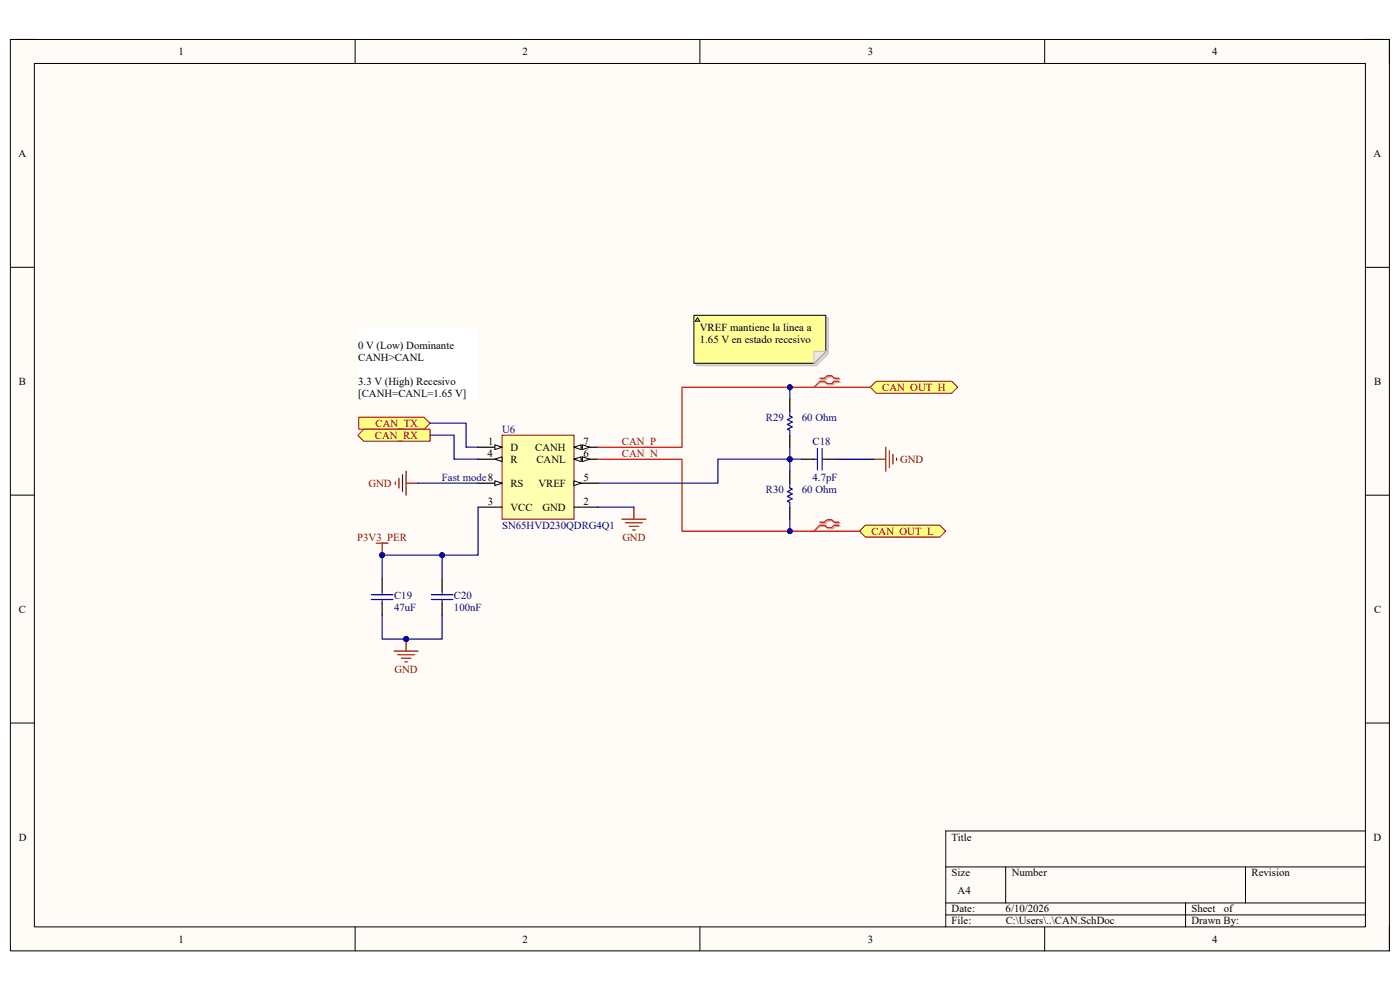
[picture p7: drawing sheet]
<svg xmlns="http://www.w3.org/2000/svg" width="297mm" height="210mm" viewBox="0 0 297 210" stroke-linecap="round" stroke-linejoin="round" font-family="sans-serif">
<path d="M2.2 8.4h292.6v193.3h-292.6z" fill-rule="evenodd" fill="#fffcf8"/>
<path d="M2.2 8.4h292.6v193.3h-292.6z" fill="none" stroke="#000" stroke-width=".21"/>
<path d="M7.3 13.5h282.4v183.1h-282.4z" fill-rule="evenodd" fill="#fffcf8"/>
<g fill="none" stroke="#000" stroke-width=".21">
<path d="M2.2 8.4h5.1M7.3 13.5h282.4v183.1h-282.4zM75.3 8.4v5.1M148.5 8.4v5.1M221.6 8.4v5.1M289.7 8.4h5.1v5.1M2.2 56.7h5.1M289.7 56.7h5.1M2.2 105h5.1M289.7 105.1h5.1M2.2 153.4h5.1M289.7 153.4h5.1"/>
<path d="M289.7 176.3h-89.1v20.3M75.3 196.6v5.1M148.5 196.6v5.1M200.6 183.9h89.1M200.6 191.5h89.1M200.6 194.1h89.1M213.4 183.9v7.6M221.6 196.6v5.1M251.5 191.5v5.1M264.2 183.9v7.6M294.8 196.6v5.1"/>
</g>
<path d="M106.5 92.3h15.3v17.8h-15.3z" fill-rule="evenodd" fill="#ffffb0"/>
<path d="M106.5 92.3h15.3v17.8h-15.3z" fill="none" stroke="#800000" stroke-width=".21"/>
<path d="M101.4 94.9h5.1" fill="none" stroke="#000" stroke-width=".25"/>
<path d="M105 94.4l1.5 .5-1.5 .5z" fill="#f8fcff"/>
<path d="M105 94.4l1.5 .5-1.5 .5z" fill="none" stroke="#000" stroke-width=".21"/>
<path d="M101.4 97.4h5.1M101.4 107.6h5.1M121.8 107.6h5.1" fill="none" stroke="#000" stroke-width=".25"/>
<path d="M105 97.4l1.5-.5v1z" fill="#f8fcff"/>
<path d="M105 97.4l1.5-.5v1z" fill="none" stroke="#000" stroke-width=".21"/>
<path d="M121.8 102.5h5.1" fill="none" stroke="#000" stroke-width=".25"/>
<path d="M121.8 102l1.5 .5-1.5 .5z" fill="#f8fcff"/>
<path d="M121.8 102l1.5 .5-1.5 .5z" fill="none" stroke="#000" stroke-width=".21"/>
<path d="M121.8 97.4h5.1" fill="none" stroke="#000" stroke-width=".25"/>
<path d="M121.8 97.4l1.5-.5v1z" fill="#f8fcff"/>
<path d="M121.8 97.4l1.5-.5v1z" fill="none" stroke="#000" stroke-width=".21"/>
<path d="M123.5 96.9l1.6 .5-1.6 .5z" fill="#f8fcff"/>
<path d="M123.5 96.9l1.6 .5-1.6 .5z" fill="none" stroke="#000" stroke-width=".21"/>
<path d="M121.8 94.9h5.1" fill="none" stroke="#000" stroke-width=".25"/>
<path d="M121.8 94.9l1.5-.5v1z" fill="#f8fcff"/>
<path d="M121.8 94.9l1.5-.5v1z" fill="none" stroke="#000" stroke-width=".21"/>
<path d="M123.5 94.4l1.6 .5-1.6 .5z" fill="#f8fcff"/>
<path d="M123.5 94.4l1.6 .5-1.6 .5z" fill="none" stroke="#000" stroke-width=".21"/>
<path d="M101.4 102.5h5.1" fill="none" stroke="#000" stroke-width=".25"/>
<path d="M105 102l1.5 .5-1.5 .5z" fill="#f8fcff"/>
<path d="M105 102l1.5 .5-1.5 .5z" fill="none" stroke="#000" stroke-width=".21"/>
<path d="M167.6 84.7v2.5M167.6 92.3v2.6M170.1 97.4h2.6M175.2 97.4h2.5" fill="none" stroke="#000" stroke-width=".25"/>
<path d="M167.6 87.2v1.1l.5 .2-1 .5 1 .5-1 .5 1 .5-1 .6 .5 .2v1M172.7 97.4h.7M173.4 95.1v4.6M174.4 97.4h.8M174.4 95.1v4.6" fill="none" stroke="#00f" stroke-width=".25"/>
<g fill="none" stroke="#800000" stroke-width=".25">
<path d="M185.4 97.4h2.5M187.9 94.9v5.1M188.7 95.6v3.6M189.4 96.4v2M190.2 97.2v.5M131.9 110.1h5.1M132.7 110.9h3.6M133.5 111.7h2M134.2 112.4h.5M134.5 107.6v2.5M83.6 138.1h5.1M84.4 138.9h3.5"/>
<path d="M85.1 139.6h2.1M86.2 135.6v2.5M85.9 140.4h.5"/>
</g>
<circle cx="86.2" cy="135.6" r=".51" fill="#000080"/>
<circle cx="86.2" cy="135.6" r=".51" fill="none" stroke="#000080" stroke-width=".21"/>
<path d="M79.8 115.2h2.5M81.1 115.2v2.6" fill="none" stroke="#800000" stroke-width=".25"/>
<circle cx="81.1" cy="117.8" r=".51" fill="#000080"/>
<circle cx="81.1" cy="117.8" r=".51" fill="none" stroke="#000080" stroke-width=".21"/>
<path d="M185.9 80.9h16l1.3 1.2-1.3 1.3h-16l-1.3-1.3z" fill-rule="evenodd" fill="#ffff80"/>
<path d="M185.9 80.9h16l1.3 1.2-1.3 1.3h-16l-1.3-1.3z" fill="none" stroke="#800000" stroke-width=".21"/>
<path d="M183.6 111.4h15.8l1.2 1.3-1.2 1.3h-15.8l-1.3-1.3z" fill-rule="evenodd" fill="#ffff80"/>
<path d="M183.6 111.4h15.8l1.2 1.3-1.2 1.3h-15.8l-1.3-1.3z" fill="none" stroke="#800000" stroke-width=".21"/>
<path d="M76.1 88.5h13.9l1.2 1.3-1.2 1.3h-13.9z" fill-rule="evenodd" fill="#ffff80"/>
<path d="M76.1 88.5h13.9l1.2 1.3-1.2 1.3h-13.9z" fill="none" stroke="#800000" stroke-width=".21"/>
<path d="M75.9 92.3l1.3-1.2h14v2.5h-14z" fill-rule="evenodd" fill="#ffff80"/>
<path d="M75.9 92.3l1.3-1.2h14v2.5h-14z" fill="none" stroke="#800000" stroke-width=".21"/>
<path d="M86.2 100v5M83.9 102.2v.6M84.6 101.5v2M85.4 100.7v3.6M86.2 102.5h2.5" fill="none" stroke="#800000" stroke-width=".25"/>
<path d="M174.2 111h1l.5-.5h1l.5 .5h1.1M174.2 111.7h1l.5 .5h1l.5-.5h1.1" fill="none" stroke="#d0a19e" stroke-width=".25"/>
<path d="M174.2 111.7l-1.5 1" fill="none" stroke="#d0a19e" stroke-width=".21"/>
<path d="M173.9 110.8h1l.6-.5h1l.5 .5h1M173.9 111.4h1l.6 .5h1l.5-.5h1" fill="none" stroke="#f00" stroke-width=".25"/>
<path d="M173.9 111.4l-1.2 1.3" fill="none" stroke="#f00" stroke-width=".21"/>
<path d="M76 69.4h25.4v15.3h-25.4z" fill-rule="evenodd" fill="#fff"/>
<path d="M76 69.4h25.4v15.3h-25.4z" fill="none" stroke="#fff" stroke-width=".21"/>
<path d="M167.6 100v2.5M167.6 107.6v2.5M81.1 122.9v2.5M81.1 127.9v2.6M93.8 122.9v2.5M93.8 127.9v2.6" fill="none" stroke="#000" stroke-width=".25"/>
<path d="M167.6 102.5v1l.5 .3-1 .5 1 .5-1 .5 1 .5-1 .5 .5 .3v1M78.8 126.2h4.6M78.8 127.2h4.6M81.1 125.4v.8M81.1 127.2v.7M91.5 126.2h4.6M91.5 127.2h4.6M93.8 125.4v.8M93.8 127.2v.7" fill="none" stroke="#00f" stroke-width=".25"/>
<path d="M91.2 89.8h7.7v5.1h2.5M91.2 92.3h5.1v5.1h5.1M126.9 107.6h7.6M93.8 130.5v5.1h-7.6" fill="none" stroke="#000080" stroke-width=".25"/>
<circle cx="86.2" cy="135.6" r=".51" fill="#000080"/>
<circle cx="86.2" cy="135.6" r=".51" fill="none" stroke="#000080" stroke-width=".21"/>
<path d="M81.1 130.5v5.1h5.1" fill="none" stroke="#000080" stroke-width=".25"/>
<circle cx="86.2" cy="135.6" r=".51" fill="#000080"/>
<circle cx="86.2" cy="135.6" r=".51" fill="none" stroke="#000080" stroke-width=".21"/>
<path d="M177.7 97.4h7.7" fill="none" stroke="#000080" stroke-width=".25"/>
<path d="M184.6 82.1h-39.9v12.8h-17.8" fill="none" stroke="#f00" stroke-width=".25"/>
<circle cx="167.6" cy="82.1" r=".51" fill="#000080"/>
<circle cx="167.6" cy="82.1" r=".51" fill="none" stroke="#000080" stroke-width=".21"/>
<path d="M81.1 117.8v5.1" fill="none" stroke="#000080" stroke-width=".25"/>
<circle cx="81.1" cy="117.8" r=".51" fill="#000080"/>
<circle cx="81.1" cy="117.8" r=".51" fill="none" stroke="#000080" stroke-width=".21"/>
<path d="M88.7 102.5h12.7M101.4 107.6v10.2h-20.3" fill="none" stroke="#000080" stroke-width=".25"/>
<circle cx="81.1" cy="117.8" r=".51" fill="#000080"/>
<circle cx="81.1" cy="117.8" r=".51" fill="none" stroke="#000080" stroke-width=".21"/>
<circle cx="93.8" cy="117.8" r=".51" fill="#000080"/>
<circle cx="93.8" cy="117.8" r=".51" fill="none" stroke="#000080" stroke-width=".21"/>
<path d="M174.2 80.5h1l.5-.5h1l.5 .5h1.1M174.2 81.1h1l.5 .5h1l.5-.5h1.1" fill="none" stroke="#d0a19e" stroke-width=".25"/>
<path d="M174.2 81.1l-1.5 1" fill="none" stroke="#d0a19e" stroke-width=".21"/>
<path d="M126.9 97.4h17.8v15.3h37.6M173.9 80.2h1l.6-.5h1l.5 .5h1M173.9 80.9h1l.6 .5h1l.5-.5h1" fill="none" stroke="#f00" stroke-width=".25"/>
<path d="M173.9 80.9l-1.2 1.2" fill="none" stroke="#f00" stroke-width=".21"/>
<circle cx="167.6" cy="112.7" r=".51" fill="#000080"/>
<circle cx="167.6" cy="112.7" r=".51" fill="none" stroke="#000080" stroke-width=".21"/>
<path d="M167.6 94.9v2.5" fill="none" stroke="#000080" stroke-width=".25"/>
<circle cx="167.6" cy="97.4" r=".51" fill="#000080"/>
<circle cx="167.6" cy="97.4" r=".51" fill="none" stroke="#000080" stroke-width=".21"/>
<path d="M170.1 97.4h-2.5v2.6" fill="none" stroke="#000080" stroke-width=".25"/>
<circle cx="167.6" cy="97.4" r=".51" fill="#000080"/>
<circle cx="167.6" cy="97.4" r=".51" fill="none" stroke="#000080" stroke-width=".21"/>
<path d="M167.6 110.1v2.6" fill="none" stroke="#000080" stroke-width=".25"/>
<circle cx="167.6" cy="112.7" r=".51" fill="#000080"/>
<circle cx="167.6" cy="112.7" r=".51" fill="none" stroke="#000080" stroke-width=".21"/>
<path d="M167.6 97.4h-15.3v5.1h-25.4" fill="none" stroke="#000080" stroke-width=".25"/>
<circle cx="167.6" cy="97.4" r=".51" fill="#000080"/>
<circle cx="167.6" cy="97.4" r=".51" fill="none" stroke="#000080" stroke-width=".21"/>
<path d="M167.6 82.1v2.6" fill="none" stroke="#000080" stroke-width=".25"/>
<circle cx="167.6" cy="82.1" r=".51" fill="#000080"/>
<circle cx="167.6" cy="82.1" r=".51" fill="none" stroke="#000080" stroke-width=".21"/>
<path d="M93.8 117.8v5.1" fill="none" stroke="#000080" stroke-width=".25"/>
<circle cx="93.8" cy="117.8" r=".51" fill="#000080"/>
<circle cx="93.8" cy="117.8" r=".51" fill="none" stroke="#000080" stroke-width=".21"/>
<path d="M147.7 67.4h28v7.6l-2.5 2.6h-25.5z" fill-rule="evenodd" fill="#e0ddd7"/>
<path d="M147.7 67.4h28v7.6l-2.5 2.6h-25.5z" fill="none" stroke="#bfbdba" stroke-width=".21"/>
<path d="M147.2 66.9h28v7.6l-2.5 2.6h-25.5z" fill-rule="evenodd" fill="#ffff96"/>
<path d="M147.2 66.9h28v7.6l-2.5 2.6h-25.5z" fill="none" stroke="#000" stroke-width=".21"/>
<path d="M172.7 74.5h2.5l-2.5 2.6z" fill="#f2f0d8"/>
<path d="M172.7 74.5h2.5l-2.5 2.6z" fill="none" stroke="#bfbdba" stroke-width=".21"/>
<path d="M148 67.4l.5 .8h-1z" fill="#ffcc78"/>
<path d="M148 67.4l.5 .8h-1z" fill="none" stroke="#300" stroke-width=".21"/>
<g font-size="2.3">
<text x="37.9" y="11.7">1</text>
<text x="110.9" y="11.7">2</text>
<text x="184.1" y="11.7">3</text>
<text x="257.1" y="11.7">4</text>
<text x="3.9" y="33.3">A</text>
<text x="291.4" y="33.3">A</text>
<text x="148.5" y="70.2">VREF mantiene la linea a</text>
<text x="76" y="74">0 V (Low) Dominante</text>
<text x="76" y="76.5">CANH&gt;CANL</text>
<text x="148.5" y="72.7">1.65 V en estado recesivo</text>
<text x="4" y="81.6">B</text>
<text x="76" y="81.6">3.3 V (High) Recesivo</text>
<text x="291.5" y="81.6">B</text>
<text x="76" y="84.2">[CANH=CANL=1.65 V]</text>
<text x="103.6" y="94.4">1</text>
<text x="108.3" y="95.6">D</text>
<text x="113.5" y="95.6">CANH</text>
<text x="123.8" y="94.4">7</text>
<text x="103.4" y="96.9">4</text>
<text x="108.3" y="98.2">R</text>
<text x="113.8" y="98.2">CANL</text>
<text x="123.8" y="102">5</text>
<text x="123.8" y="96.9">6</text>
<text x="103.5" y="107.1">3</text>
<text x="108.3" y="103.3">RS</text>
<text x="114.2" y="103.3">VREF</text>
<text x="123.8" y="107.1">2</text>
<text x="108.3" y="108.3">VCC</text>
<text x="115.1" y="108.3">GND</text>
<text x="4" y="130">C</text>
<text x="291.5" y="130">C</text>
<text x="4" y="178.3">D</text>
<text x="201.9" y="178.3">Title</text>
<text x="291.4" y="178.3">D</text>
<text x="201.9" y="185.9">Size</text>
<text x="214.6" y="185.9">Number</text>
<text x="265.5" y="185.9">Revision</text>
<text x="203.2" y="189.7">A4</text>
<text x="201.9" y="193.5">Date:</text>
<text x="201.9" y="196.1">File:</text>
<text x="213.3" y="193.5">6/10/2026</text>
<text x="213.4" y="196.1">C:\Users\..\CAN.SchDoc</text>
<text x="252.8" y="196.1">Drawn By:</text>
<text x="252.8" y="193.5">Sheet</text>
<text x="259.6" y="193.5">of</text>
<text x="37.9" y="199.9">1</text>
<text x="110.9" y="199.9">2</text>
<text x="184.1" y="199.9">3</text>
<text x="257.1" y="199.9">4</text>
</g>
<g font-size="2.3" fill="#800000">
<text x="187.2" y="82.9">CAN_OUT_H</text>
<text x="79.5" y="93.1">CAN_RX</text>
<text x="79.7" y="90.6">CAN_TX</text>
<text x="132" y="94.4">CAN_P</text>
<text x="132" y="96.9">CAN_N</text>
<text x="191" y="98.2">GND</text>
<text x="78.2" y="103.3">GND</text>
<text x="184.9" y="113.4">CAN_OUT_L</text>
<text x="75.8" y="114.7">P3V3_PER</text>
<text x="132" y="114.7">GND</text>
<text x="83.7" y="142.7">GND</text>
</g>
<g font-size="2.3" fill="#000080">
<text x="162.5" y="89.3">R29</text>
<text x="170.1" y="89.3">60 Ohm</text>
<text x="106.5" y="91.8">U6</text>
<text x="172.4" y="94.4">C18</text>
<text x="93.8" y="102">Fast mode8</text>
<text x="172.4" y="102">4.7pF</text>
<text x="162.5" y="104.5">R30</text>
<text x="170.1" y="104.5">60 Ohm</text>
<text x="106.5" y="112.1">SN65HVD230QDRG4Q1</text>
<text x="83.6" y="127.2">C19</text>
<text x="83.6" y="129.7">47uF</text>
<text x="96.3" y="127.2">C20</text>
<text x="96.3" y="129.7">100nF</text>
</g>
</svg>
